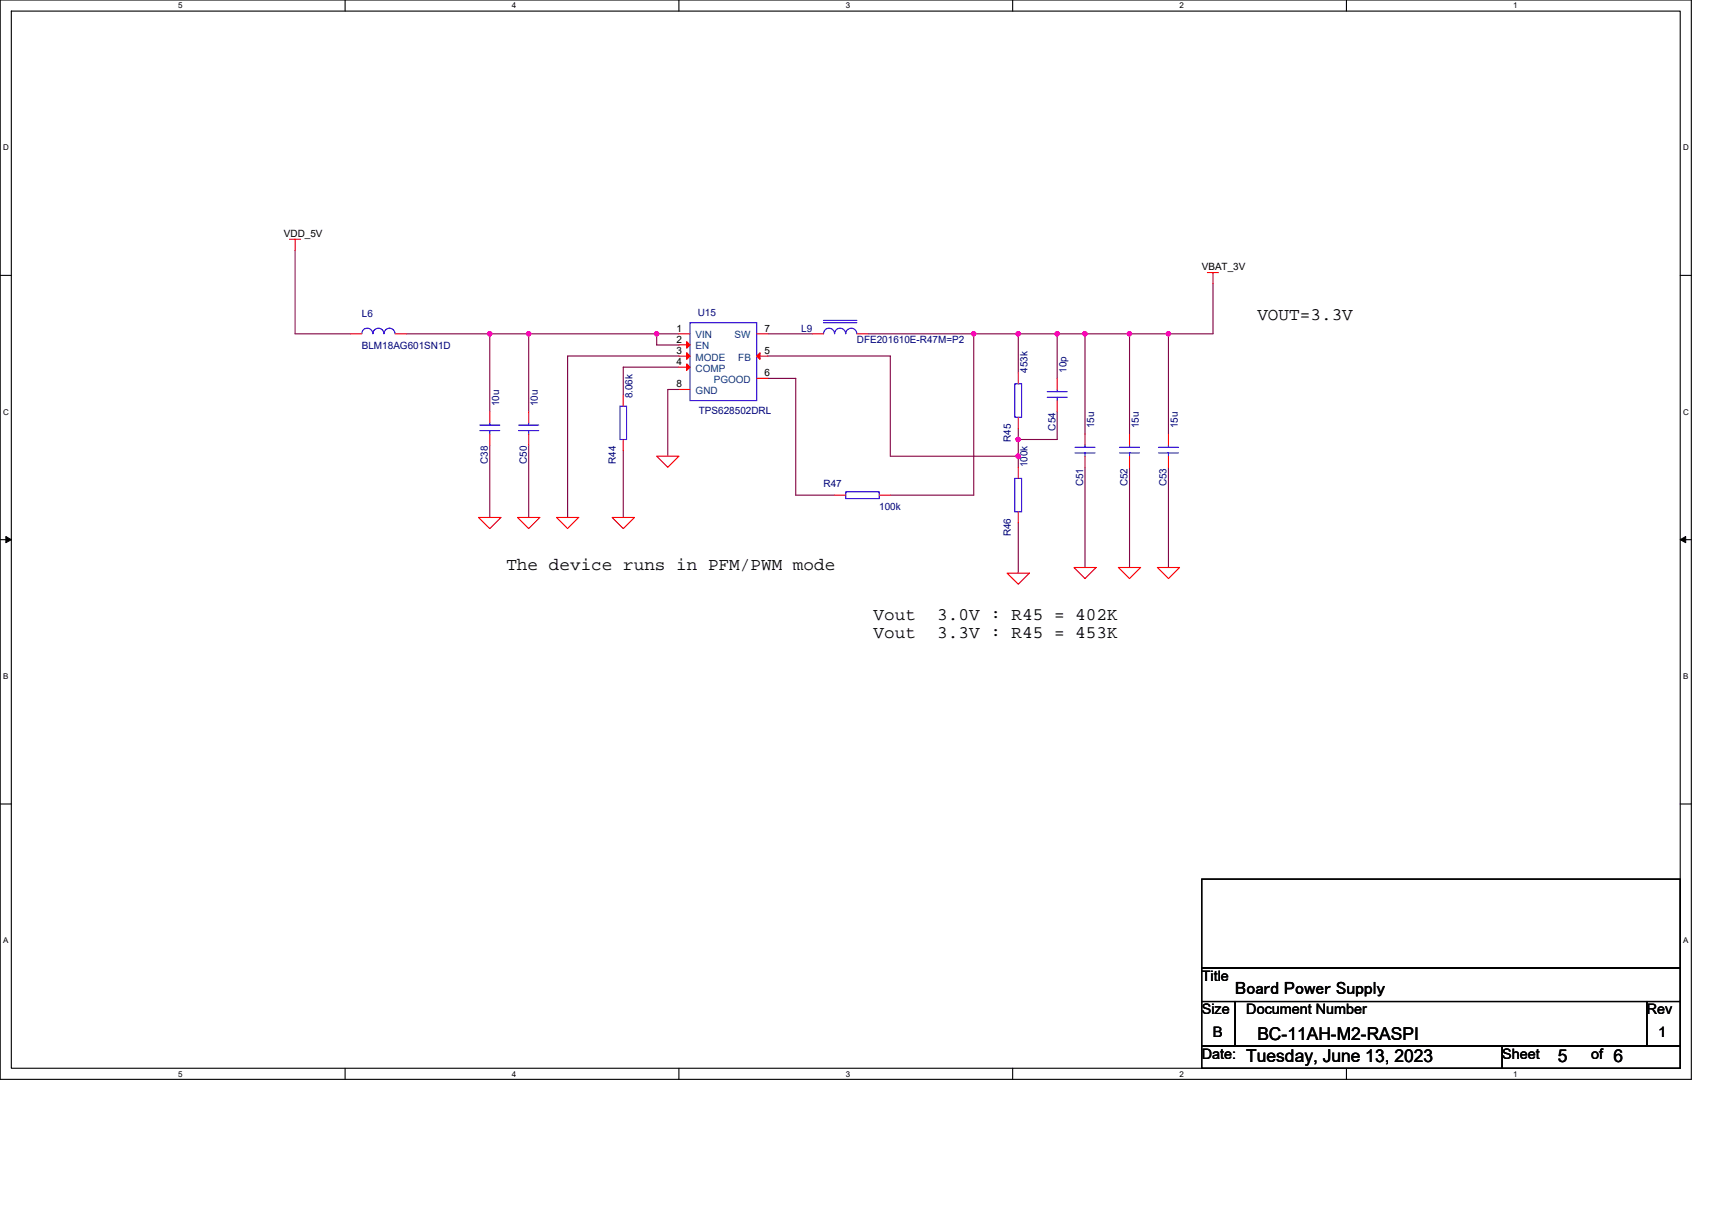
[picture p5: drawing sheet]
<svg xmlns="http://www.w3.org/2000/svg" width="297mm" height="210mm" viewBox="0 0 297 210" stroke-linecap="round" stroke-linejoin="round" font-family="sans-serif">
<path d="M0 0h293.5v187.2h-293.5zM2 1.9h289.5v183.4h-289.5z" fill="none" stroke="#000" stroke-width=".19"/>
<g fill="#fff">
<path d="M30.9 .2h.8v1.6h-.8z"/>
<path d="M30.9 185.5h.8v1.6h-.8z"/>
</g>
<path d="M59.9 0v1.9M59.9 185.3v1.9" fill="none" stroke="#000" stroke-width=".19"/>
<g fill="#fff">
<path d="M88.8 .2h.8v1.6h-.8z"/>
<path d="M88.8 185.5h.8v1.6h-.8z"/>
</g>
<path d="M117.8 0v1.9M117.8 185.3v1.9" fill="none" stroke="#000" stroke-width=".19"/>
<g fill="#fff">
<path d="M146.7 .2h.8v1.6h-.8z"/>
<path d="M146.7 185.5h.8v1.6h-.8z"/>
</g>
<path d="M175.7 0v1.9M175.7 185.3v1.9" fill="none" stroke="#000" stroke-width=".19"/>
<g fill="#fff">
<path d="M204.7 .2h.7v1.6h-.7z"/>
<path d="M204.7 185.5h.7v1.6h-.7z"/>
</g>
<path d="M233.6 0v1.9M233.6 185.3v1.9" fill="none" stroke="#000" stroke-width=".19"/>
<g fill="#fff">
<path d="M262.6 .2h.7v1.6h-.7z"/>
<path d="M262.6 185.5h.7v1.6h-.7z"/>
<path d="M.5 24.8h1v1.6h-1z"/>
<path d="M292 24.8h1v1.6h-1z"/>
<path d="M.5 70.7h1v1.5h-1z"/>
<path d="M292 70.7h1v1.5h-1z"/>
</g>
<path d="M0 47.8h2M291.5 47.8h2" fill="none" stroke="#000" stroke-width=".19"/>
<g fill="#fff">
<path d="M.5 116.5h.9v1.6h-.9z"/>
<path d="M292 116.5h.9v1.6h-.9z"/>
</g>
<path d="M0 93.6h2M291.5 93.6h2" fill="none" stroke="#000" stroke-width=".19"/>
<path d="M1 93.1l1 .5-1 .5zM291.5 93.6l1-.5v1z" fill="#000" stroke="#000" stroke-width=".17"/>
<g fill="#fff">
<path d="M.5 162.4h.9v1.5h-.9z"/>
<path d="M292 162.4h.9v1.5h-.9z"/>
</g>
<path d="M0 139.5h2M291.5 139.5h2M208.5 152.5h83v15.4h-83zM208.5 167.9h83v5.8h-83zM208.5 173.7h5.8v7.8h-5.8zM214.3 173.7h71.4v7.8h-71.4zM285.7 173.7h5.8v7.8h-5.8zM208.5 181.5h52.1v3.8h-52.1zM260.6 181.5h30.9v3.8h-30.9z" fill="none" stroke="#000" stroke-width=".19"/>
<g fill="none" stroke="#800040" stroke-width=".19">
<path d="M51.2 43.4v14.5h9.7M70.5 57.9h14.5M85 57.9v13.5M85 57.9h6.7M91.7 57.9v13.5M91.7 57.9h22.2M113.9 57.9v1.9h3.9M113.9 57.9h3.9M133.2 57.9h7.7M150.6 57.9h18.3M168.9 57.9h7.8v6.8M168.9 57.9v28h-14.4"/>
<path d="M176.7 57.9h6.7M183.4 57.9h4.9M183.4 57.9v7.7M188.3 57.9v17.4M188.3 57.9h7.7M196 57.9v17.4M196 57.9h6.7M202.7 57.9v17.4M210.5 49.2v8.7h-7.8M85 77.2v12.6M91.7 77.2v12.6M108.1 78.2v11.6"/>
<path d="M117.8 63.7h-9.7v4.8M117.8 67.6h-1.9v11.5M117.8 61.8h-19.3v28M133.2 65.6h4.9v20.3h6.7M133.2 61.8h21.3v17.3h22.2M176.7 74.3v1.9M176.7 79.1v2M176.7 76.2v2.9M183.4 71.4v4.8h-6.7M176.7 90.7v8.7M188.3 81.1v17.3M196 81.1v17.3"/>
<path d="M202.7 81.1v17.3"/>
</g>
<g fill="#f0f" stroke="#f0f" stroke-width=".19">
<circle cx="85" cy="57.9" r=".38"/>
<circle cx="113.9" cy="57.9" r=".38"/>
<circle cx="91.7" cy="57.9" r=".38"/>
<circle cx="176.7" cy="79.1" r=".38"/>
<circle cx="196" cy="57.9" r=".38"/>
<circle cx="202.7" cy="57.9" r=".38"/>
<circle cx="168.9" cy="57.9" r=".38"/>
<circle cx="176.7" cy="57.9" r=".38"/>
<circle cx="176.7" cy="76.2" r=".38"/>
<circle cx="188.2" cy="57.9" r=".38"/>
<circle cx="183.4" cy="57.9" r=".38"/>
</g>
<g fill="none" stroke="#f00" stroke-width=".19">
<path d="M50.2 41.5h2M51.2 41.5v1.9M60.9 57.9h1.9M68.6 57.9h1.9M117.8 57.9h1.9M117.8 59.8h1.9M131.3 57.9h1.9M140.9 57.9h2M148.7 57.9h1.9M209.5 47.3h1.9M210.5 47.3v1.9M85 71.4v1.9"/>
<path d="M85 75.3v1.9M91.7 71.4v1.9M91.7 75.3v1.9M108.1 68.5v2M108.1 76.2v2M113.9 79.1h3.9l-1.9 2zM117.8 61.8h1.9M117.8 63.7h1.9M117.8 67.6h1.9M131.3 61.8h1.9M131.3 65.6h1.9M176.7 64.7v1.9"/>
<path d="M176.7 72.4v1.9M183.4 65.6v2M183.4 69.5v1.9M188.3 75.3v1.9M188.3 79.1v2M196 75.3v1.9M196 79.1v2M202.7 75.3v1.9M202.7 79.1v2M83 89.8h3.9l-1.9 1.9zM89.8 89.8h3.9l-2 1.9zM96.6 89.8h3.8l-1.9 1.9z"/>
<path d="M106.2 89.8h3.9l-2 1.9zM144.8 85.9h1.9M152.5 85.9h2M174.7 99.4h3.9l-1.9 1.9zM176.7 81.1v1.9M176.7 88.8v1.9M186.3 98.4h3.9l-1.9 2zM194 98.4h3.9l-1.9 2zM200.8 98.4h3.9l-2 2z"/>
</g>
<g fill="none" stroke="#00f" stroke-width=".19">
<path d="M62.8 57.9a.95 .95 0 0 1 .9-1 .95 .95 0 0 1 1 1M68.5 57.9a.96 .96 0 0 0-.9-1 .96 .96 0 0 0-1 1 .95 .95 0 0 0-.9-1 .95 .95 0 0 0-1 1M119.7 56h11.6v13.5h-11.6zM142.9 57.9a.95 .95 0 0 1 .9-1 .95 .95 0 0 1 1 1M142.9 56h5.8M142.9 55.6h5.8M148.7 57.9a.96 .96 0 0 0-1-1 .96 .96 0 0 0-1 1 .95 .95 0 0 0-.9-1 .95 .95 0 0 0-1 1M83.2 74.7h3.5M83.2 73.7h3.5M85 73.3v.4M85 74.7v.6M90 74.7h3.5"/>
<path d="M90 73.7h3.5M91.7 73.3v.4M91.7 74.7v.6M107.6 70.5h1.1v5.7h-1.1zM176.1 66.6h1.1v5.8h-1.1zM181.7 68.9h3.5M181.7 67.9h3.5M183.4 67.6v.3M183.4 68.9v.6M186.5 78.6h3.5M186.5 77.6h3.5M188.3 77.2v.4"/>
<path d="M188.3 78.6v.5M194.2 78.6h3.5M194.2 77.6h3.5M196 77.2v.4M196 78.6v.5M201 78.6h3.5M201 77.6h3.5M202.7 77.2v.4M202.7 78.6v.5M146.7 85.3h5.8v1.2h-5.8zM176.1 83h1.1v5.8h-1.1z"/>
</g>
<g fill="#f00" stroke="#f00" stroke-width=".19">
<path d="M119.1 59.3l.6 .5-.6 .6z"/>
<path d="M119.1 61.2l.6 .6-.6 .5z"/>
<path d="M119.1 63.1l.6 .6-.6 .6z"/>
<path d="M131.3 61.8l.6-.6v1.1z"/>
</g>
<g font-size="3.1">
<text x="218.2" y="55.5">VOUT=3.3V</text>
<text x="87.9" y="99">The device runs in PFM/PWM mode</text>
<text x="151.6" y="107.6">Vout</text>
<text x="162.6" y="107.6">3.0V : R45 = 402K</text>
<text x="151.6" y="110.7">Vout</text>
<text x="162.6" y="110.7">3.3V : R45 = 453K</text>
<text x="214.3" y="172.5">Board Power Supply</text>
<text x="216.2" y="184.2">Tuesday, June 13, 2023</text>
<text x="218.2" y="180.3">BC-11AH-M2-RASPI</text>
<text x="270.3" y="184.2">5</text>
<text x="279.9" y="184.2">6</text>
</g>
<g font-size="2.5">
<text x="208.5" y="170.2">Title</text>
<text x="208.5" y="176">Size</text>
<text x="210.5" y="179.8">B</text>
<text x="216.2" y="176">Document Number</text>
<text x="285.7" y="176">Rev</text>
<text x="287.7" y="179.8">1</text>
<text x="208.5" y="183.7">Date:</text>
<text x="260.6" y="183.7">Sheet</text>
<text x="276.1" y="183.7">of</text>
</g>
<g font-size="1.7">
<text x="49.3" y="41.1">VDD_5V</text>
<text x="208.5" y="46.9">VBAT_3V</text>
<text x="117.4" y="57.5">1</text>
<text x="117.4" y="59.4">2</text>
<text x="132.6" y="57.5">7</text>
<text x="117.4" y="61.4">3</text>
<text x="117.4" y="63.3">4</text>
<text x="132.6" y="61.4">5</text>
<text x="132.6" y="65.2">6</text>
<text x="117.4" y="67.2">8</text>
</g>
<g font-size="1.7" fill="#000080">
<text x="62.8" y="55">L6</text>
<text x="121.1" y="54.8">U15</text>
<text x="139" y="57.5">L9</text>
<text x="148.7" y="59.5">DFE201610E-R47M=P2</text>
<text x="62.8" y="60.6">BLM18AG601SN1D</text>
<text x="178.3" y="64.7" transform="rotate(-90 178.3 64.7)">453k</text>
<text x="185" y="64.7" transform="rotate(-90 185 64.7)">10p</text>
<text x="86.6" y="70.5" transform="rotate(-90 86.6 70.5)">10u</text>
<text x="93.3" y="70.5" transform="rotate(-90 93.3 70.5)">10u</text>
<text x="109.7" y="69.1" transform="rotate(-90 109.7 69.1)">8.06k</text>
<text x="121.3" y="71.8">TPS628502DRL</text>
<text x="175.4" y="76.6" transform="rotate(-90 175.4 76.6)">R45</text>
<text x="183.1" y="74.7" transform="rotate(-90 183.1 74.7)">C54</text>
<text x="189.9" y="74.3" transform="rotate(-90 189.9 74.3)">15u</text>
<text x="197.6" y="74.3" transform="rotate(-90 197.6 74.3)">15u</text>
<text x="204.3" y="74.3" transform="rotate(-90 204.3 74.3)">15u</text>
<text x="84.6" y="80.5" transform="rotate(-90 84.6 80.5)">C38</text>
<text x="91.4" y="80.5" transform="rotate(-90 91.4 80.5)">C50</text>
<text x="106.8" y="80.5" transform="rotate(-90 106.8 80.5)">R44</text>
<text x="178.3" y="81.1" transform="rotate(-90 178.3 81.1)">100k</text>
<text x="142.9" y="84.5">R47</text>
<text x="152.5" y="88.4">100k</text>
<text x="187.9" y="84.3" transform="rotate(-90 187.9 84.3)">C51</text>
<text x="195.6" y="84.3" transform="rotate(-90 195.6 84.3)">C52</text>
<text x="202.4" y="84.3" transform="rotate(-90 202.4 84.3)">C53</text>
<text x="175.4" y="93" transform="rotate(-90 175.4 93)">R46</text>
</g>
<g font-size="1.7" fill="#004080">
<text x="120.7" y="58.7">VIN</text>
<text x="127.4" y="58.7">SW</text>
<text x="120.7" y="60.6">EN</text>
<text x="120.7" y="62.5">MODE</text>
<text x="120.7" y="64.5">COMP</text>
<text x="128.1" y="62.5">FB</text>
<text x="120.7" y="68.3">GND</text>
<text x="123.8" y="66.4">PGOOD</text>
</g>
<g font-size="1.4">
<text x="30.9" y="1.5">5</text>
<text x="88.8" y="1.5">4</text>
<text x="146.7" y="1.5">3</text>
<text x="204.7" y="1.5">2</text>
<text x="262.6" y="1.5">1</text>
<text x=".5" y="26.1">D</text>
<text x="292" y="26.1">D</text>
<text x=".5" y="71.9">C</text>
<text x="292" y="71.9">C</text>
<text x=".5" y="117.8">B</text>
<text x="292" y="117.8">B</text>
<text x=".5" y="163.6">A</text>
<text x="292" y="163.6">A</text>
<text x="30.9" y="186.8">5</text>
<text x="88.8" y="186.8">4</text>
<text x="146.7" y="186.8">3</text>
<text x="204.7" y="186.8">2</text>
<text x="262.6" y="186.8">1</text>
</g>
</svg>
